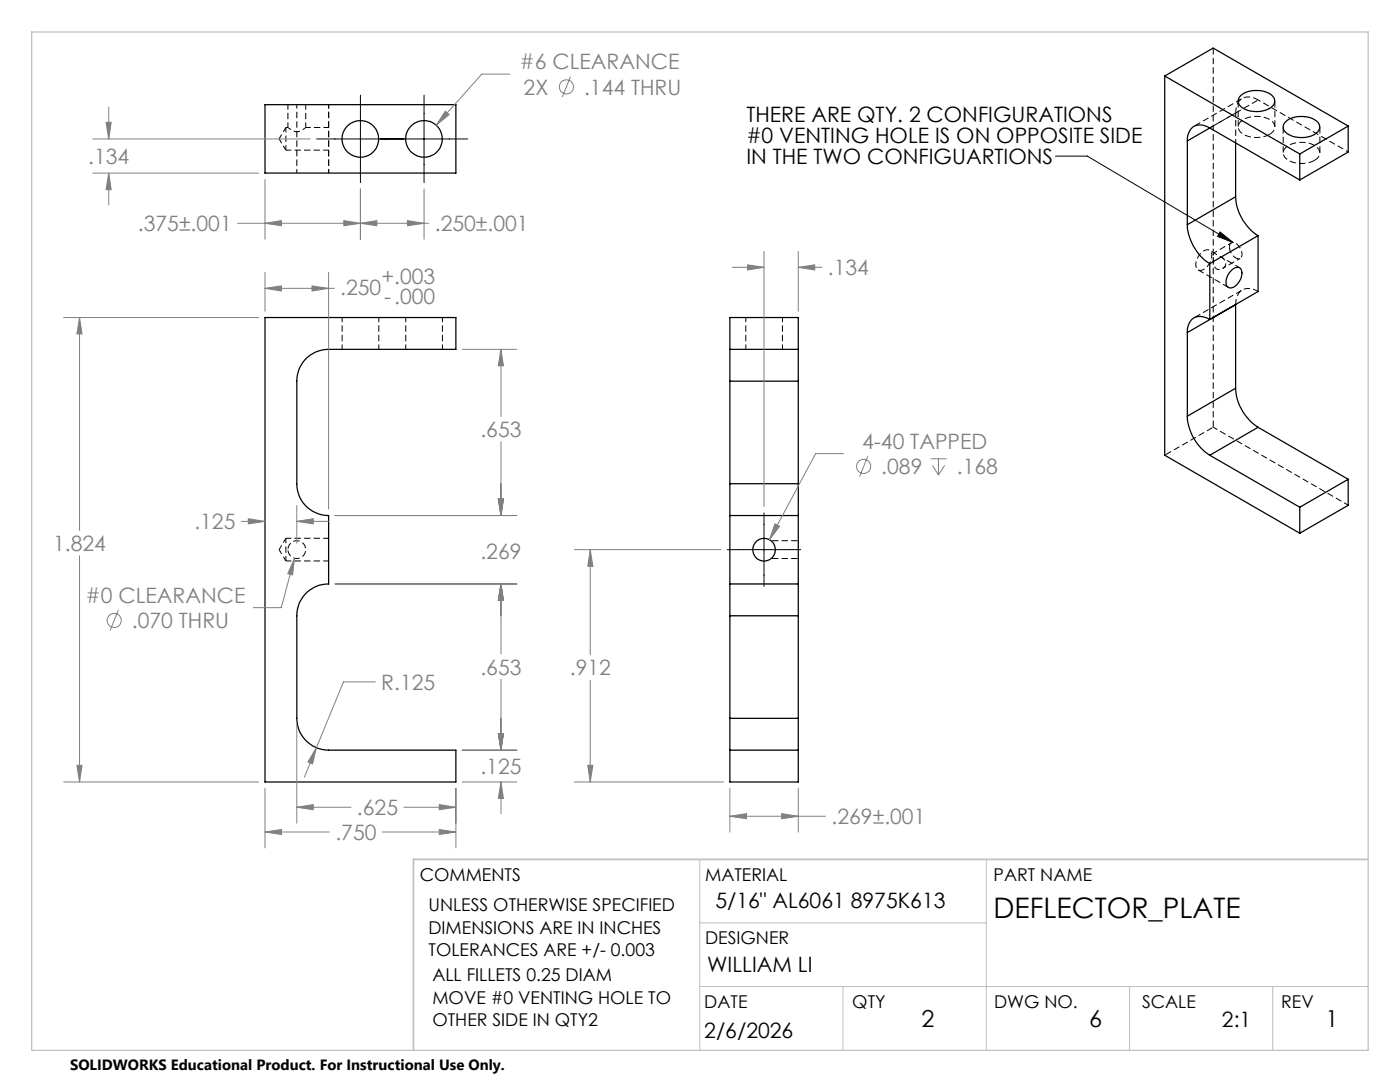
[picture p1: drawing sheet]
<svg xmlns="http://www.w3.org/2000/svg" width="279mm" height="216mm" viewBox="0 0 279 216" stroke-linecap="round" stroke-linejoin="round" font-family="sans-serif">
<g fill="none" stroke="#000" stroke-width=".2" stroke-dasharray="1.3 .6" stroke-dashoffset=".3" stroke-linecap="butt">
<path d="M55.7 27.7l1.4 2.3M57.1 25.4v4.6M57.1 25.4l-1.4 2.3M57.5 20.9v4.5M61 25.5v-4.6M247.4 53.4l-3.9-2.3M68.3 63.3v6.4M75.6 69.7v-6.4M81 63.3v6.4M88.3 69.7v-6.4M148.8 63.3v6.4M156.2 69.7v-6.4"/>
<path d="M242.1 85.2l27 15.6M55.7 109.7l1.4 2.2M57.1 107.4v4.5M57.1 107.4l-1.4 2.3"/>
</g>
<path d="M247.9 19.6l-9.6 5.6M241.5 25.5l9.6-5.6M242.1 51.1l.2-.6 1.1 .6a1.51 1.51 0 0 1 1.1 2.1 1.19 1.19 0 0 1-1.4 .6 1.19 1.19 0 0 1-.9-1.3l-.1-1.4M247.9 57.9l-9.6 5.5M232.5 90.8l9.6-5.6M57.5 109.7a1.78 1.78 0 0 1 2.6-1.6 1.78 1.78 0 0 1 .1 3 1.78 1.78 0 0 1-2.7-1.2v-.2M153.9 111.4h5.4M159.3 107.9h-5.4" fill="none" stroke="#000" stroke-width=".2" stroke-dasharray="1.3 .6" stroke-dashoffset="-.2" stroke-linecap="butt"/>
<path d="M251.1 19.9a2.71 2.71 0 0 0-4.1 .8l-.3 .8-.1 1M57.1 30h8.5M65.6 25.4h-4.6M251.1 58.2a2.71 2.71 0 0 0-4.1 .7l-.3 .8-.1 1.1M57.1 111.9h8.5M65.6 107.4h-8.5" fill="none" stroke="#000" stroke-width=".2" stroke-dasharray="1.3 .6" stroke-dashoffset=".2" stroke-linecap="butt"/>
<g fill="none" stroke="#000" stroke-width=".25">
<path d="M232.4 15.2v75.6l27 15.6M232.4 15.2l27 15.5M232.4 15.2l9.7-5.6 27 15.6M247.4 19.3a5.2 5.2 0 0 1 6.6-.1 1.52 1.52 0 0 1-.7 2.5 5.3 5.3 0 0 1-5.9-.7l-.2-.3a1.25 1.25 0 0 1 .2-1.4zM52.9 20.9h38.1v13.6h-38.1zM237 28.1v16.7M241.4 25.5a2.7 2.7 0 0 0-4.1 .7l-.3 .9v1M241.4 25.5l18 10.4M241.4 25.5l-4.4 2.6M246.6 39.3a10 10 0 0 0 4.5 7.7M246.6 39.3l-9.6 5.5M246.6 28.5v10.8"/>
<path d="M256.7 24.2a5.1 5.1 0 0 1 6.5 .5 1.71 1.71 0 0 1-1.3 2.3 5.3 5.3 0 0 1-5.5-.8l-.3-.6a1.33 1.33 0 0 1 .6-1.4zM259.4 30.7v5.2M269.1 25.2l-9.7 5.5M269.1 25.2v5.1l-9.7 5.6M237 44.8a9.7 9.7 0 0 0 4.4 7.8M241.4 52.6v11.1a2.7 2.7 0 0 0-4.1 .8l-.3 .8v1.1M245.6 54.1a1.35 1.35 0 0 1 2-.4 3 3 0 0 1-2 3.8 1.12 1.12 0 0 1-.9-1.7l.4-1.1zM251.1 47l-9.7 5.6M251.1 47v11.2l-14.1 8.2M52.9 63.4h38.1v6.3h-25.4a6.3 6.3 0 0 0-6.4 6.4v20.4a6.4 6.4 0 0 0 6.4 6.4v13.6a6.3 6.3 0 0 0-6.4 6.4v20.4a6.4 6.4 0 0 0 6.4 6.4h25.4v6.3h-38.1zM145.7 69.7v6.4M145.7 69.7v-6.3h13.6v6.3"/>
<path d="M145.7 69.7h13.6M145.7 76.1v20.4M145.7 76.1h13.6M159.3 69.7v6.4M159.3 76.1v20.4M237 66.4v16.6M246.6 77.5a10 10 0 0 0 4.5 7.8M246.6 60.8v16.7M246.6 77.5l-9.6 5.5M145.7 96.5v6.4M145.7 96.5h13.6M159.3 96.5v6.4"/>
<path d="M237 83a9.7 9.7 0 0 0 4.4 7.8M241.4 90.8l18 10.4M251.1 85.3l-9.7 5.5M251.1 85.3l18 10.3M269.1 95.6v5.2l-9.7 5.6M269.1 95.6l-9.7 5.6M145.7 116.5v6.4M145.7 102.9v13.6M145.7 116.5h13.6M145.7 102.9h13.6M159.3 116.5v6.4M159.3 102.9v13.6"/>
<path d="M259.4 101.2v5.2M145.7 122.9v20.4M145.7 122.9h13.6M159.3 122.9v20.4M145.7 143.3v6.4M145.7 149.7v6.3h13.6v-6.3M145.7 149.7h13.6M145.7 143.3h13.6M159.3 143.3v6.4"/>
<circle cx="71.9" cy="27.7" r="3.6"/>
<circle cx="84.6" cy="27.7" r="3.6"/>
<circle cx="152.5" cy="109.7" r="2.26"/>
</g>
<path d="M57.5 25.4a2.26 2.26 0 0 0 3.5 .1M59.2 20.9v13.6M65.6 34.5v-13.6M65.6 20.9v13.6M246.6 28.5v-6M246.6 22.5l-5.1 3M244 53.6l3.5-2.1M245.7 48.5l-3.5 2" fill="none" stroke="#000" stroke-width=".2" stroke-dasharray="1.3 .6" stroke-dashoffset=".5" stroke-linecap="butt"/>
<path d="M57.5 25.4h-.4M253.4 26.8a1.56 1.56 0 0 0 1-1.4 1.56 1.56 0 0 0-1-1.5 5.3 5.3 0 0 0-5.9 .5 1.54 1.54 0 0 0 .8 2.5 5.7 5.7 0 0 0 5.1-.1M262.3 32a1.56 1.56 0 0 0 1.1-1.4 1.56 1.56 0 0 0-1-1.5 5.3 5.3 0 0 0-6 .5 1.54 1.54 0 0 0 .9 2.5 5.7 5.7 0 0 0 5-.1M239.1 53.9l6 3.4M245.4 49.3a.84 .84 0 0 1 .5-.9 .84 .84 0 0 1 1 .4 2.09 2.09 0 0 1 .7 2.7 1.8 1.8 0 0 1-2.1-1.6l-.1-.6" fill="none" stroke="#000" stroke-width=".2" stroke-dasharray="1.3 .6" stroke-linecap="butt"/>
<path d="M269.1 30.3l-18-10.4M241.8 51a.99 .99 0 0 0-.5-1.1 .99 .99 0 0 0-1.1 .2 2.9 2.9 0 0 0-1.2 3.6 1.48 1.48 0 0 0 2-.6l.6-1 .2-1.1" fill="none" stroke="#000" stroke-width=".2" stroke-dasharray="1.3 .6" stroke-dashoffset=".7" stroke-linecap="butt"/>
<path d="M247.1 20.1v5.2M254.4 25.3v-5.2M256.1 25.3v5.2M263.4 30.5v-5.2M242.1 85.2v-75.6" fill="none" stroke="#000" stroke-width=".2" stroke-dasharray="1.3 .6" stroke-dashoffset="-.1" stroke-linecap="butt"/>
<path d="M242.4 50.5l-1-.6" fill="none" stroke="#000" stroke-width=".2" stroke-dasharray="1.3 .6" stroke-dashoffset=".6" stroke-linecap="butt"/>
<g fill="none" stroke="#808080" stroke-width=".2">
<path d="M101.7 14.8h-5.5l-9.1 10.2M113.8 15.3l-1.6 4.1M18.5 27.7h43.4M18.5 34.5h33.1M21.2 24.4h1l-.5 3.3zM21.7 34.5l.5 3.4h-1zM21.7 21.4v6.3M21.7 34.5v6.4M52.9 35.8v11.9M71.9 37.7v10M84.6 37.7v10M88.9 22.2l.7 .7-2.5 2.1z"/>
<path d="M47.4 44.6h38.2M52.9 57.5l3.3-.5v1.1zM52.9 44.6l3.3-.6v1zM52.9 54.4v7.7M52.9 57.5h13.8M62.3 57l3.3 .5-3.3 .6zM65.6 54.4v47.2M68.6 44l3.3 .6-3.3 .4zM71.9 44.6l3.3-.6v1zM81.3 44l3.3 .6-3.3 .4zM146.1 53.3h6.4M149.2 52.8l3.3 .5-3.3 .6z"/>
<path d="M152.5 50.2v50.9M159.3 53.3l3.3-.5v1.1zM159.3 50.2v11.9M159.3 53.3h4.7M12.7 63.4h38.9M15.9 63.4l.5 3.2h-1.1zM15.9 63.4v42.4M92.3 69.7h10.9M100 69.7l.5 3.3h-1.1zM100 69.7v13.4M99.4 99.6h1.1l-.5 3.3zM100 88.2v14.7"/>
<path d="M168.3 90.5h-5.5l-9.2 17.2M173.2 91.1l-1.6 4M185.7 91.5h3.2M186.1 92.9l1.2 1.9M187.3 91.5v3.3M188.5 92.9l-1.2 1.9M15.9 110.9v45.1M48.2 104h4.7M49.6 103.5l3.3 .5-3.3 .5zM58.8 111.4l-.4 3.3-1-.2zM58.8 111.4l-2.7 9.8h-5.5M59.2 104l3.3-.5v1z"/>
<path d="M59.2 100.9v7.5M59.2 104h6.4M66.9 116.5h36.3M66.9 102.9h36.3M100 116.5l.5 3.3h-1.1zM100 116.5v14M114.6 109.7h29.3M117.8 109.7l.5 3.3h-1zM117.8 109.7v21M154.7 104.5l.9 .5-2 2.7zM23.6 121.8l-1.6 4M74.9 136.1h-6.4l-5.4 13.1"/>
<path d="M100 135.5v14.2M117.8 135.7v20.3M12.7 156h38.9M15.3 152.7h1.1l-.5 3.3zM52.9 157.3v11.9M59.2 144.6v19.7M63.1 149.2l-.7 3.2-.9-.4zM63.1 149.2l-2.4 5.9M91 157.3v11.9M92.3 156h10.9M92.3 149.7h10.9M99.4 146.4h1.1l-.5 3.3z"/>
<path d="M100 156l.5 3.3h-1.1zM100 156v6.4M114.6 156h29.8M117.3 152.7h1l-.5 3.3zM145.7 157.3v8.8M159.3 157.3v8.8M52.9 166l3.3-.5v1zM52.9 166h12.9M59.2 161.1l3.3-.6v1.1zM59.2 161.1h10.9M76.3 166h14.7M80.6 161.1h10.4"/>
<path d="M87.7 165.5l3.3 .5-3.3 .5zM87.7 160.5l3.3 .6-3.3 .5zM145.7 162.9l3.3-.6v1.1zM145.7 162.9h19M156 162.3l3.3 .6-3.3 .5z"/>
<circle cx="113" cy="17.3" r="1.4"/>
<circle cx="172.4" cy="93.1" r="1.41"/>
<circle cx="22.8" cy="123.8" r="1.41"/>
</g>
<path d="M71.9 19v17.4M84.6 19v17.4M63.2 27.7h30.1M210.6 31.2h6.4l29.1 17.2M243.5 46.3l2.6 2.1-3.1-1.2zM145.1 109.7h14.7M152.5 102.3v14.7" fill="none" stroke="#000" stroke-width=".2"/>
<path d="M139.7 171.5v38.1M196.8 171.5v38.1M139.7 196.8h133.3M139.7 184.1h57.1M168.2 196.8v12.8M225.4 196.8v12.8M254 196.8v12.8" fill="none" stroke="#c0c0c0" stroke-width=".2"/>
<path d="M6.3 6.4h266.7v203.2h-266.7z" fill="none" stroke="#c0c0c0" stroke-width=".25"/>
<path d="M273 171.5h-190.5v38.1" fill="none" stroke="#c0c0c0" stroke-width=".35"/>
<path d="M243.5 46.3l2.6 2.1-3.1-1.2z" fill="#000"/>
<path d="M15.3 152.7h1.1l-.5 3.3zM15.9 63.4l.5 3.2h-1.1zM87.7 165.5l3.3 .5-3.3 .5zM52.9 166l3.3-.5v1zM99.4 146.4h1.1l-.5 3.3zM100 156l.5 3.3h-1.1zM99.4 146.4h1.1l-.5 3.3zM100 116.5l.5 3.3h-1.1zM99.4 99.6h1.1l-.5 3.3zM100 116.5l.5 3.3h-1.1zM99.4 99.6h1.1l-.5 3.3zM100 69.7l.5 3.3h-1.1zM59.2 161.1l3.3-.6v1.1zM87.7 160.5l3.3 .6-3.3 .5zM62.3 57l3.3 .5-3.3 .6zM52.9 57.5l3.3-.5v1.1zM49.6 103.5l3.3 .5-3.3 .5zM59.2 104l3.3-.5v1zM58.8 111.4l-1.4 3.1 1 .2zM63.1 149.2l-1.6 2.8 .9 .4zM145.7 162.9l3.3-.6v1.1zM156 162.3l3.3 .6-3.3 .5zM149.2 52.8l3.3 .5-3.3 .6zM159.3 53.3l3.3-.5v1.1zM117.8 109.7l.5 3.3h-1zM117.3 152.7h1l-.5 3.3zM154.7 104.5l-1.1 3.2 2-2.7zM68.6 44l3.3 .6-3.3 .4zM52.9 44.6l3.3-.6v1zM71.9 44.6l3.3-.6v1zM81.3 44l3.3 .6-3.3 .4zM21.2 24.4h1l-.5 3.3zM21.7 34.5l.5 3.4h-1zM88.9 22.2l-1.8 2.8 2.5-2.1z" fill="#808080"/>
<text font-size="5.6" x="198.3" y="183.2">DEFLECTOR_PLATE</text>
<g font-size="4.7">
<text x="183.9" y="204.9">2</text>
<text x="217.4" y="204.9">6</text>
<text x="264.5" y="204.9">1</text>
</g>
<g font-size="4.2" fill="#808080">
<text x="103.7" y="13.8">#6 CLEARANCE</text>
<text x="104.5" y="18.9">2X</text>
<text x="116.6" y="18.9">.144 THRU</text>
<text x="17.6" y="32.6">.134</text>
<text x="27.5" y="46.1">.375±.001</text>
<text x="86.8" y="46.1">.250±.001</text>
<text x="67.9" y="58.9">.250</text>
<text x="76.1" y="56.6">+.003</text>
<text x="165.2" y="54.9">.134</text>
<text x="76.7" y="60.7">-.000</text>
<text x="95.9" y="87.2">.653</text>
<text x="172.1" y="89.6">4-40 TAPPED</text>
<text x="175.9" y="94.6">.089</text>
<text x="191" y="94.6">.168</text>
<text x="38.8" y="105.6">.125</text>
<text x="10.6" y="109.9">1.824</text>
<text x="95.9" y="111.5">.269</text>
<text x="17.1" y="120.3">#0 CLEARANCE</text>
<text x="26.3" y="125.3">.070 THRU</text>
<text x="76.1" y="137.6">R.125</text>
<text x="95.9" y="134.6">.653</text>
<text x="113.7" y="134.8">.912</text>
<text x="95.9" y="154.5">.125</text>
<text x="66.9" y="167.6">.750</text>
<text x="71.2" y="162.6">.625</text>
<text x="166" y="164.5">.269±.001</text>
</g>
<g font-size="4.2">
<text x="149" y="24.4">THERE ARE QTY. 2 CONFIGURATIONS</text>
<text x="149" y="28.6">#0 VENTING HOLE IS ON OPPOSITE SIDE</text>
<text x="149" y="32.8">IN THE TWO CONFIGUARTIONS</text>
<text x="142.8" y="181.2">5/16&quot; AL6061 8975K613</text>
<text x="141.1" y="193.9">WILLIAM LI</text>
<text x="140.6" y="207.2">2/6/2026</text>
<text x="243.9" y="204.9">2:1</text>
</g>
<g font-size="3.5">
<text x="83.8" y="175.9">COMMENTS</text>
<text x="140.7" y="175.9">MATERIAL</text>
<text x="198.3" y="175.8">PART NAME</text>
<text x="85.5" y="181.8">UNLESS OTHERWISE SPECIFIED</text>
<text x="85.5" y="186.3">DIMENSIONS ARE IN INCHES</text>
<text x="85.5" y="190.8">TOLERANCES ARE +/- 0.003</text>
<text x="140.7" y="188.3">DESIGNER</text>
<text x="86.3" y="195.7">ALL FILLETS 0.25 DIAM</text>
<text x="86.3" y="200.2">MOVE #0 VENTING HOLE TO</text>
<text x="140.6" y="201.2">DATE</text>
<text x="170.1" y="201.2">QTY</text>
<text x="198.4" y="201.2">DWG NO.</text>
<text x="227.9" y="201.2">SCALE</text>
<text x="255.7" y="201.2">REV</text>
<text x="86.3" y="204.8">OTHER SIDE IN QTY2</text>
</g>
<text font-size="3" x="14" y="213.5">SOLIDWORKS Educational Product. For Instructional Use Only.</text>
</svg>
